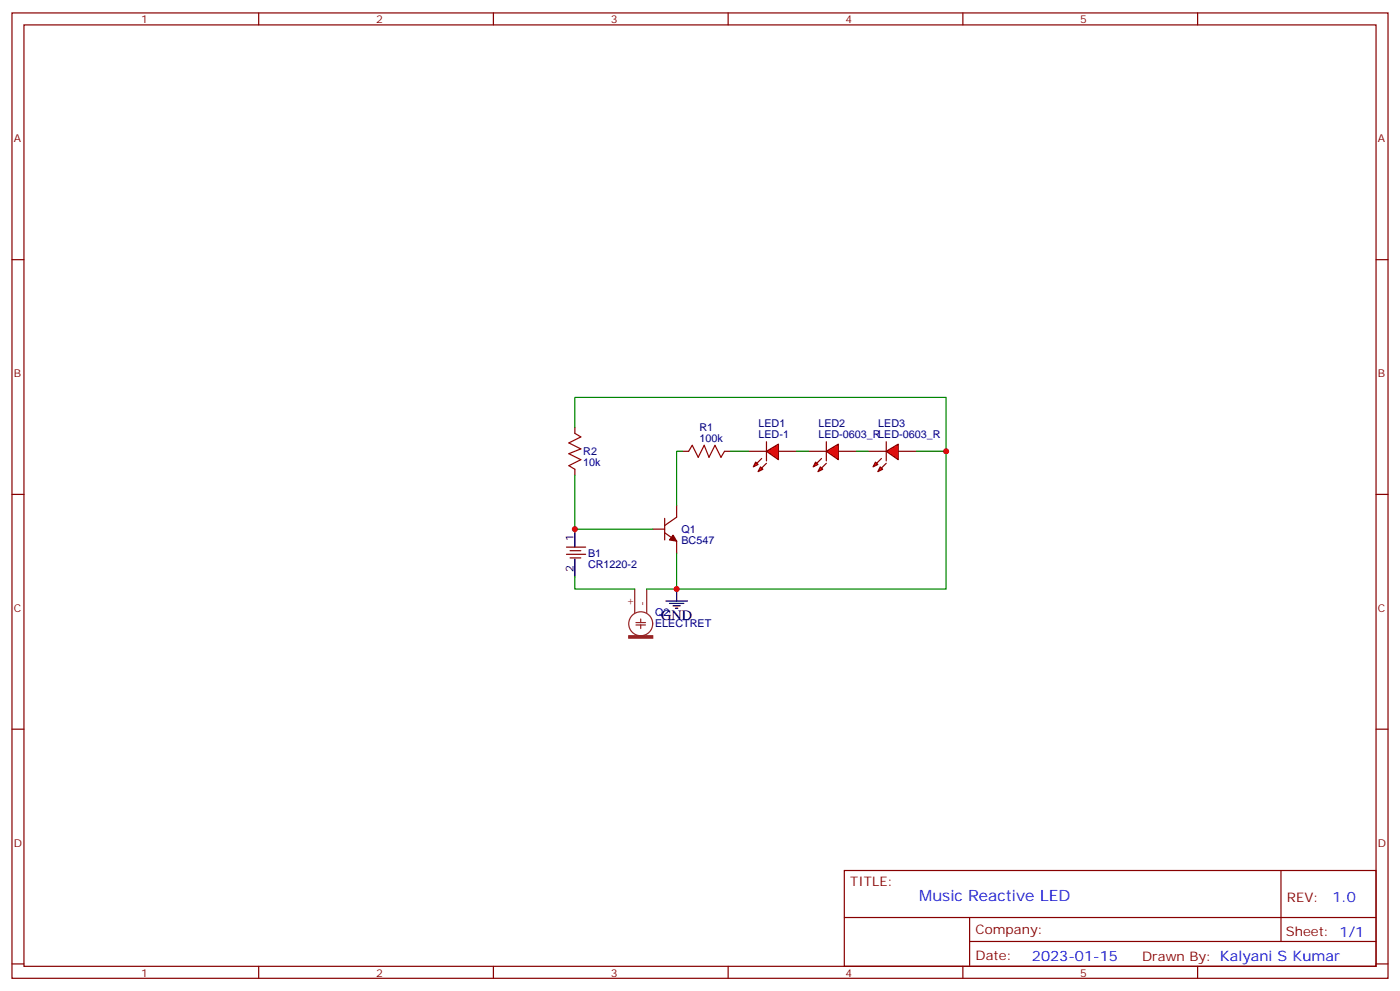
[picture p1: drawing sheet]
<svg xmlns="http://www.w3.org/2000/svg" width="412mm" height="292mm" viewBox="0 0 412 292" stroke-linecap="round" stroke-linejoin="round" font-family="sans-serif">
<g fill="none" stroke="#870000" stroke-width=".35">
<path d="M3.5 3.8h405.4v284.3h-405.4zM7.1 7.3h398.2v277.3h-398.2zM76.2 3.8v3.5M145.3 3.8v3.5M214.5 3.8v3.5M283.6 3.8v3.5M352.8 3.8v3.5M3.5 76.5h3.6M405.3 76.5h3.6M3.5 145.6h3.6M192.3 155.9h3.5M195.8 152.7v6.3"/>
<path d="M195.8 156.9l3.5 2.5v3.5M199.3 148.8v3.5l-3.5 2.5M405.3 145.6h3.6M3.5 214.8h3.6M405.3 214.8h3.6M248.7 256.4h156.6v28.2h-156.6zM377.3 256.4v20.9M248.7 270.2h156.5M285.6 277.3h119.6M285.6 270.2v14.2M3.5 283.9h3.6M76.2 284.6v3.5"/>
<path d="M145.3 284.6v3.5M214.5 284.6v3.5M283.6 284.6v3.5M352.8 284.6v3.5M405.3 283.9h3.6"/>
</g>
<path d="M198.3 157.6l1 1.8-2.1-.4z" fill="#870000" stroke="#870000" stroke-width=".35"/>
<g fill="#f00" stroke="#870000" stroke-width=".35">
<path d="M225.8 132.9l3.5-2.1v4.6z"/>
<path d="M225.8 130.1v5.6z"/>
</g>
<g fill="#870000" stroke="#870000" stroke-width=".35">
<path d="M225.8 136.5l-1.4 1.4z"/>
<path d="M224.4 135l-1.4 1.5z"/>
</g>
<g fill="#f00" stroke="#870000" stroke-width=".35">
<path d="M224 137.5l.7 .7-1.4 .7z"/>
<path d="M222.6 136.1l.7 .7-1.4 .7z"/>
</g>
<path d="M220.5 132.9h5.3M229.3 132.9h5.3" fill="none" stroke="#870000" stroke-width=".35"/>
<g fill="#f00" stroke="#870000" stroke-width=".35">
<path d="M243.4 132.9l3.5-2.1v4.6z"/>
<path d="M243.4 130.1v5.6z"/>
</g>
<g fill="#870000" stroke="#870000" stroke-width=".35">
<path d="M243.4 136.5l-1.4 1.4z"/>
<path d="M242 135l-1.4 1.5z"/>
</g>
<g fill="#f00" stroke="#870000" stroke-width=".35">
<path d="M241.7 137.5l.7 .7-1.5 .7z"/>
<path d="M240.2 136.1l.7 .7-1.4 .7z"/>
</g>
<path d="M238.1 132.9h5.3M246.9 132.9h5.3" fill="none" stroke="#870000" stroke-width=".35"/>
<g fill="#f00" stroke="#870000" stroke-width=".35">
<path d="M261.1 132.9l3.5-2.1v4.6z"/>
<path d="M261.1 130.1v5.6z"/>
</g>
<g fill="#870000" stroke="#870000" stroke-width=".35">
<path d="M261.1 136.5l-1.5 1.4z"/>
<path d="M259.6 135l-1.4 1.5z"/>
</g>
<g fill="#f00" stroke="#870000" stroke-width=".35">
<path d="M259.3 137.5l.7 .7-1.4 .7z"/>
<path d="M257.9 136.1l.7 .7-1.4 .7z"/>
</g>
<path d="M169.3 125.9v1.7M169.3 138.2v1.8M201.1 132.9h1.7M213.4 132.9h1.8M255.8 132.9h5.3M264.6 132.9h5.3M166.9 161.1h5.6M166.9 163.3h5.6M167.9 162.2h3.2M167.9 164.3h3.2" fill="none" stroke="#870000" stroke-width=".35"/>
<path d="M169.3 127.6l1.8 1.1-3.5 1.8 3.5 1.7-3.5 1.4 3.5 1.8-3.5 1.8 1.7 1M202.8 132.9l1.1-1.7 1.8 3.5 1.7-3.5 1.4 3.5 1.8-3.5 1.8 3.5 1-1.8" fill="none" stroke="#a10000" stroke-width=".35"/>
<g fill="none" stroke="#8c2424" stroke-width=".35">
<path d="M187 173.5v7.1M190.5 173.5v7.1M187.3 183.4h2.8M187.3 184.1h2.8M188.7 182.3v1.1M188.7 184.1v1"/>
<circle cx="188.7" cy="183.7" r="3.5"/>
</g>
<path d="M185.2 187.3h7.1v.7h-7.1z" fill="#8c2424" stroke="#8c2424" stroke-width=".35"/>
<path d="M169.3 155.9v5.2M169.3 164.7v5.3M196.1 177h6.4M197.2 177.7h4.2M198.3 178.4h2.1M199 179.1h.7M199.3 173.5v3.5" fill="none" stroke="#000" stroke-width=".35"/>
<path d="M169.3 140v15.9h23M169.3 125.9v-8.8h109.4v56.4h-79.4M201.1 132.9h-1.8v15.9M215.2 132.9h5.3M234.6 132.9h3.5M252.2 132.9h3.6M269.9 132.9h8.8M169.3 170v3.5h17.7M199.3 162.9v10.6h-8.8" fill="none" stroke="#008700" stroke-width=".35"/>
<g fill="#c00">
<circle cx="169.3" cy="155.9" r=".88"/>
<circle cx="199.3" cy="173.5" r=".88"/>
<circle cx="278.7" cy="132.9" r=".88"/>
</g>
<text font-size="4.6" fill="#00f" x="270.8" y="265.4">Music Reactive LED</text>
<text font-size="4.2" x="194.7" y="182.7">GND</text>
<g font-size="4.2" fill="#00f">
<text x="392.5" y="265.7">1.0</text>
<text x="304" y="283">2023-01-15</text>
</g>
<g font-size="3.9" fill="#800">
<text x="250.5" y="261">TITLE:</text>
<text x="379.1" y="265.7">REV:</text>
<text x="287.4" y="275.2">Company:</text>
<text x="378.7" y="275.8">Sheet: 1/1</text>
<text x="287.4" y="282.9">Date:</text>
<text x="336.4" y="282.9">Drawn By: Kalyani S Kumar</text>
</g>
<g font-size="3.2" fill="#800">
<text x="41.6" y="6.8">1</text>
<text x="110.8" y="6.8">2</text>
<text x="179.9" y="6.8">3</text>
<text x="249.1" y="6.8">4</text>
<text x="318.2" y="6.8">5</text>
<text x="4.1" y="41.9">A</text>
<text x="405.9" y="41.9">A</text>
<text x="4.1" y="111.1">B</text>
<text x="405.9" y="111.1">B</text>
<text x="4.1" y="180.2">C</text>
<text x="405.9" y="180.2">C</text>
<text x="4.1" y="249.3">D</text>
<text x="405.9" y="249.3">D</text>
<text x="41.6" y="287.6">1</text>
<text x="110.8" y="287.6">2</text>
<text x="179.9" y="287.6">3</text>
<text x="249.1" y="287.6">4</text>
<text x="318.2" y="287.6">5</text>
</g>
<g font-size="3.2" fill="#000080">
<text x="223.4" y="125.9">LED1</text>
<text x="241.1" y="125.9">LED2</text>
<text x="258.7" y="125.9">LED3</text>
<text x="206" y="130.1">100k</text>
<text x="206" y="126.9">R1</text>
<text x="223.4" y="129">LED-1</text>
<text x="241.1" y="129">LED-0603_RLED-0603_R</text>
<text x="171.8" y="137.2">10k</text>
<text x="171.8" y="134.1">R2</text>
<text x="200.7" y="160.1">BC547</text>
<text x="200.7" y="156.9">Q1</text>
<text x="173.2" y="167.2">CR1220-2</text>
<text x="173.2" y="164.1">B1</text>
<text x="193" y="184.7">ELECTRET</text>
<text x="193" y="181.5">Q2</text>
</g>
<g font-size="3.2">
<text x="169" y="159.4" transform="rotate(-90 169 159.4)">1</text>
<text x="169" y="168.5" transform="rotate(-90 169 168.5)">2</text>
</g>
<g font-size="3.2" fill="#8d2323">
<text x="186.6" y="178.4" transform="rotate(-90 186.6 178.4)">+</text>
<text x="190.1" y="178.4" transform="rotate(-90 190.1 178.4)">-</text>
</g>
</svg>
